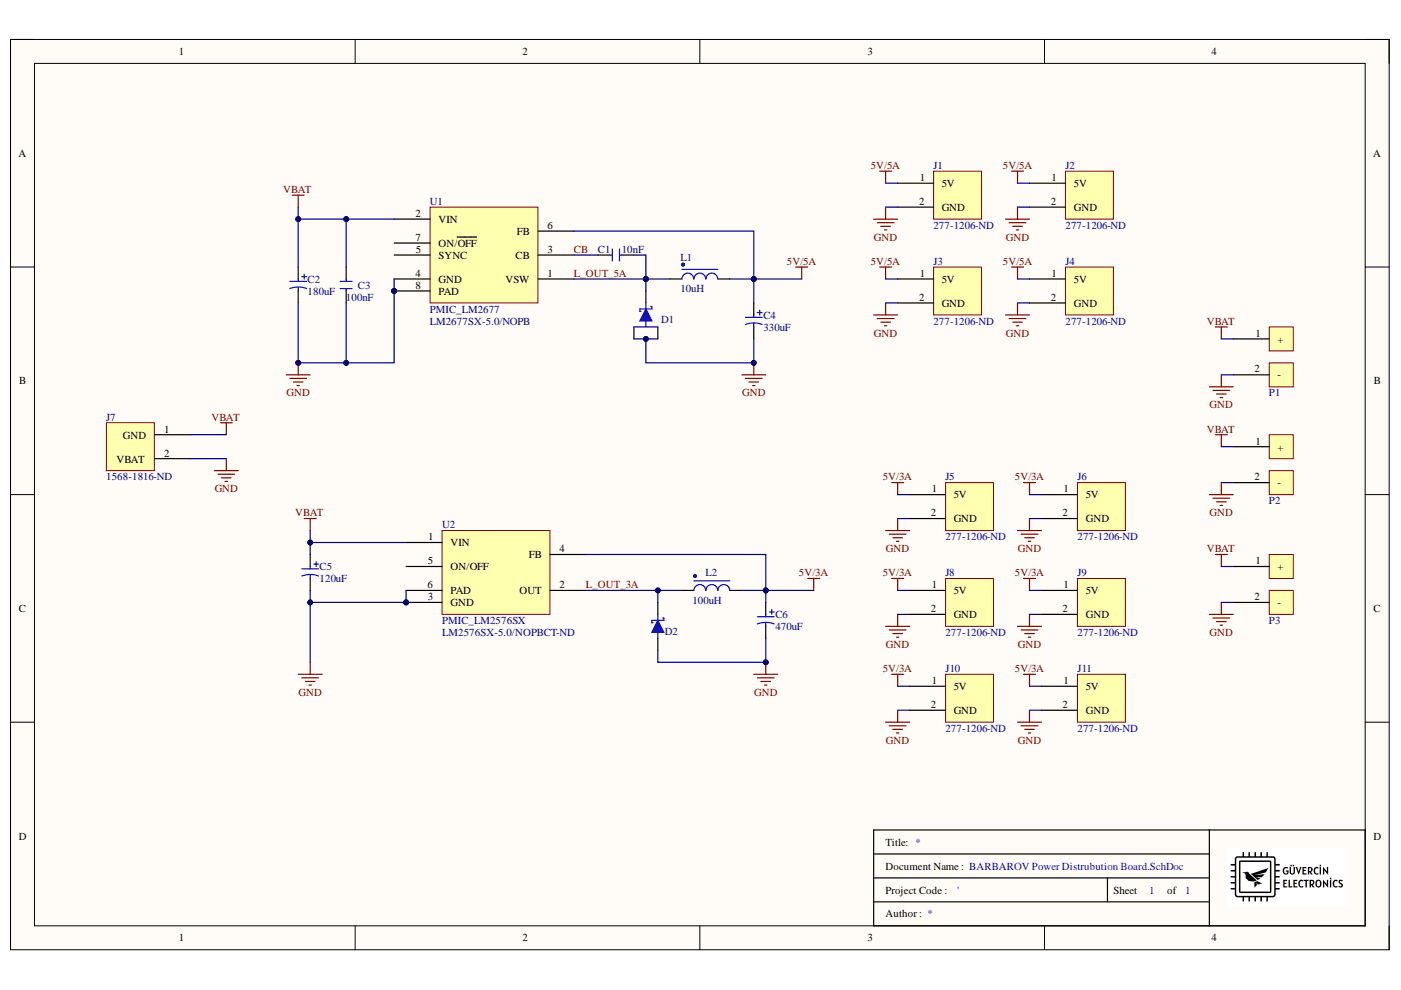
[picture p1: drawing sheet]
# Altium project BARBAROV Power Distrubution Board.PrjPcb
1 sheet, 26 parts. Net scope: global (net labels, ports and power ports of the same name join across sheets).
Board file: BARBAROV Power Distrubution Board PCB.PcbDoc

## Sheet BARBAROV Power Distrubution Board.SchDoc
size A4; SheetNumber: 1; SheetTotal: 1

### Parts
C1  Capacitance: 10nF  [0805_CAP]  (hidden comment: CAP_10nF_%10_50V_0805_X7R_CER)
C2  Capacitance: 180uF  [RADIAL-2_8.30MMX8.30MM_PANASONIC]  (hidden comment: CAP_180uF_20%_25V_SMD_ALUM POLY_8.30mmx8.30mm)
C3  Capacitance: 100nF  [0805_CAP]  (hidden comment: CAP_100nF_50V_0805_C0G_CER)
C4  Capacitance: 330uF  [RADIAL-2_8.30MMX8.30MM_PANASONIC]  (hidden comment: CAP_330uF_20%_16V_SMD_ALUM POLY_8.30mm x 8.30mm)
C5  Capacitance: 120uF  [CAP_6SVPC330M]  (hidden comment: CAP_120uF_20%_20V_ALUM POLY_SMD)
C6  Capacitance: 470uF  [CAP_EEVTG1C471Q]  (hidden comment: CAP_470uF_20%_16V_SMD_ALUM)
D1  DIODE_SCHOTTKY_200V_10A_DPAK  [3PIN_DPAK_DIODE]  (value not drawn)
D2  DIODE_SCHOTTKY_20V_4A_DO214AB  [DIOM6959X25M]  (value not drawn)
J1  Supplier Part Number 1: 277-1206-ND  [CONN TERM BLOCK HDR 2POS 90DEG 3.81MM]  (hidden comment: CONN_TERM BLOCK_HDR_2POS_VERT_3.81MM)
J2  Supplier Part Number 1: 277-1206-ND  [CONN TERM BLOCK HDR 2POS 90DEG 3.81MM]  (hidden comment: CONN_TERM BLOCK_HDR_2POS_VERT_3.81MM)
J3  Supplier Part Number 1: 277-1206-ND  [CONN TERM BLOCK HDR 2POS 90DEG 3.81MM]  (hidden comment: CONN_TERM BLOCK_HDR_2POS_VERT_3.81MM)
J4  Supplier Part Number 1: 277-1206-ND  [CONN TERM BLOCK HDR 2POS 90DEG 3.81MM]  (hidden comment: CONN_TERM BLOCK_HDR_2POS_VERT_3.81MM)
J5  Supplier Part Number 1: 277-1206-ND  [CONN TERM BLOCK HDR 2POS 90DEG 3.81MM]  (hidden comment: CONN_TERM BLOCK_HDR_2POS_VERT_3.81MM)
J6  Supplier Part Number 1: 277-1206-ND  [CONN TERM BLOCK HDR 2POS 90DEG 3.81MM]  (hidden comment: CONN_TERM BLOCK_HDR_2POS_VERT_3.81MM)
J7  Supplier Part Number 1: 1568-1816-ND  [XT60_CONN]  (hidden comment: CONN_XT60)
J8  Supplier Part Number 1: 277-1206-ND  [CONN TERM BLOCK HDR 2POS 90DEG 3.81MM]  (hidden comment: CONN_TERM BLOCK_HDR_2POS_VERT_3.81MM)
J9  Supplier Part Number 1: 277-1206-ND  [CONN TERM BLOCK HDR 2POS 90DEG 3.81MM]  (hidden comment: CONN_TERM BLOCK_HDR_2POS_VERT_3.81MM)
J10  Supplier Part Number 1: 277-1206-ND  [CONN TERM BLOCK HDR 2POS 90DEG 3.81MM]  (hidden comment: CONN_TERM BLOCK_HDR_2POS_VERT_3.81MM)
J11  Supplier Part Number 1: 277-1206-ND  [CONN TERM BLOCK HDR 2POS 90DEG 3.81MM]  (hidden comment: CONN_TERM BLOCK_HDR_2POS_VERT_3.81MM)
L1  Inductance: 10uH  [IND13.70MM13.70MMX7MM]  (hidden comment: IND_10uH_10A_16.8MOHM_SMD)
L2  Inductance: 100uH  [SMD_IND_22.48MMX22.00MM]  (hidden comment: IND_100uH_9.1A_39.4MOHM_SM)
P1  ESC_PAD  [ESC_SOLDER_PAD]  (value not drawn)  (no BOM)
P2  ESC_PAD  [ESC_SOLDER_PAD]  (value not drawn)  (no BOM)
P3  ESC_PAD  [ESC_SOLDER_PAD]  (value not drawn)  (no BOM)
U1  PMIC_LM2677  Manufacturer Part Number: LM2677SX-5.0/NOPB  [DPAK127P1435X464-8M]
U2  PMIC_LM2576SX  Supplier Part Number 1: LM2576SX-5.0/NOPBCT-ND  [TO-263-6/DDPAK]

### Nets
5V/3A: C6.1 J5.1(5V) J6.1(5V) J8.1(5V) J9.1(5V) J10.1(5V) J11.1(5V) L2.2 U2.4(FB)
5V/5A: C4.1 J1.1(5V) J2.1(5V) J3.1(5V) J4.1(5V) L1.2 U1.6(FB)
GND: C2.2 C3.2 C4.2 C5.2 C6.2 D1.1(ANODE) D1.3(ANODE) D2.1(ANODE) J1.2(GND) J2.2(GND) J3.2(GND) J4.2(GND) J5.2(GND) J6.2(GND) J7.2(VBAT) J8.2(GND) J9.2(GND) J10.2(GND) J11.2(GND) P1.2(-) P2.2(-) P3.2(-) U1.4(GND) U1.8(PAD) U2.3(GND) U2.6(PAD)
VBAT: C2.1 C3.1 C5.1 J7.1(GND) P1.1(+) P2.1(+) P3.1(+) U1.2(VIN) U2.1(VIN)
CB: C1.1 U1.3(CB)
L_OUT_3A: D2.2(CATHODE) L2.1 U2.2(OUT)
L_OUT_5A: C1.2 D1.2(CATHODE) L1.1 U1.1(VSW)

Not connected (* = marked no-connect by the designer): U1 5(SYNC) 7(ON/~{OFF}); U2 5(ON/OFF)
